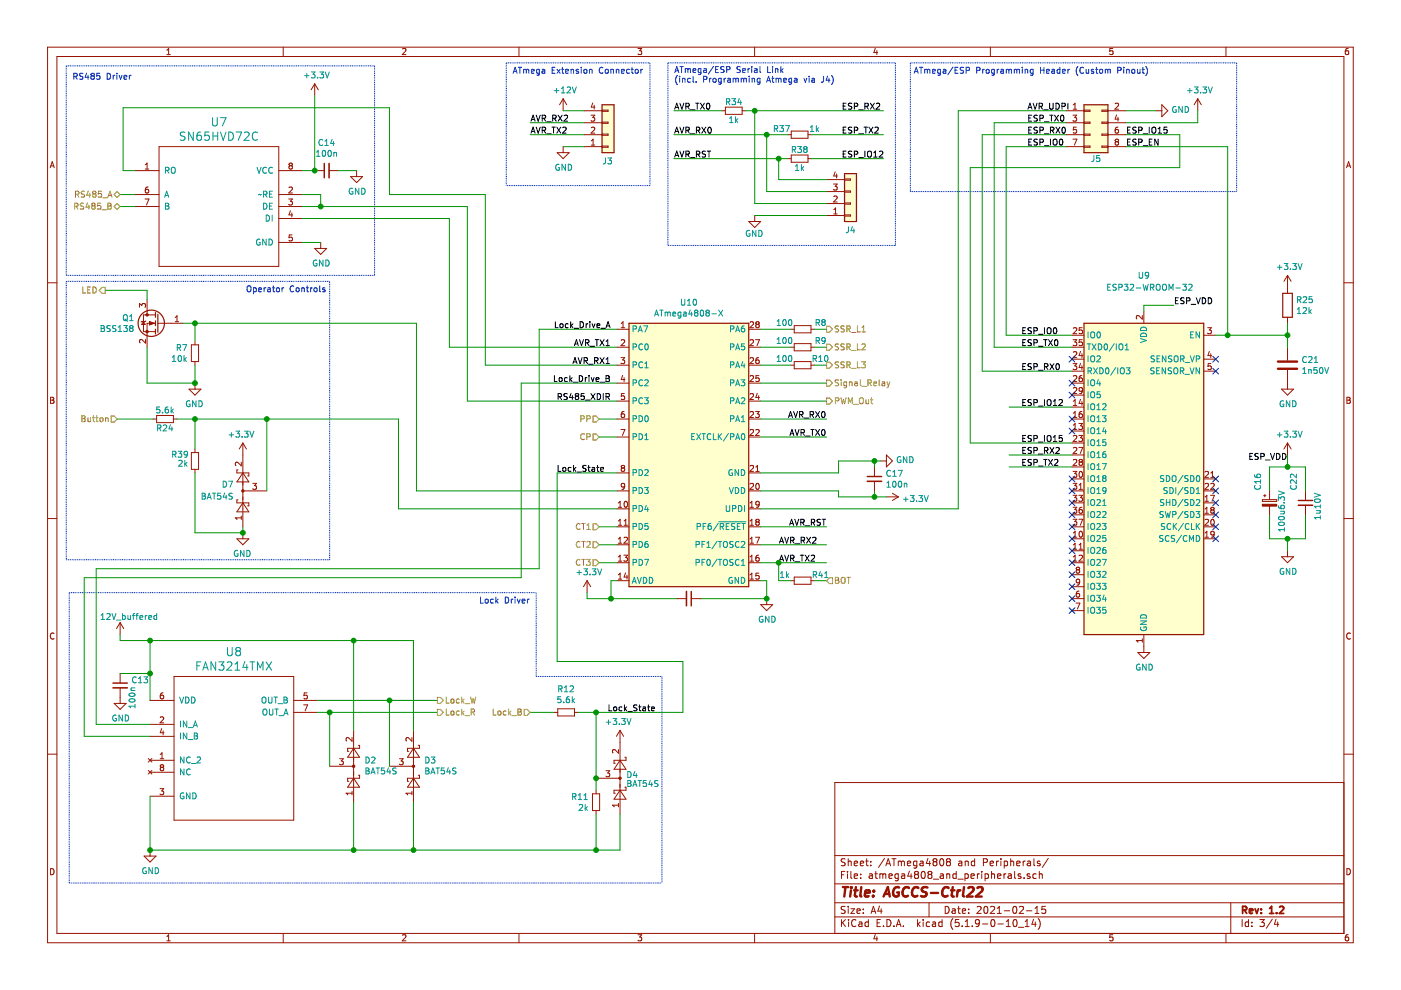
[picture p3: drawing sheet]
EESchema Schematic File Version 4
EELAYER 30 0
EELAYER END
$Descr A4 11693 8268
encoding utf-8
Sheet 3 4
Title "AGCCS-Ctrl22"
Date "2021-02-15"
Rev "1.2"
Comp ""
Comment1 ""
Comment2 ""
Comment3 ""
Comment4 ""
$EndDescr
$Comp
L power:GND #PWR026
U 1 1
P 7350 3850
F 0 "#PWR026" H 7350 3600 50  0001 C CNN
F 1 "GND" V 7355 3722 50  0000 R CNN
F 2 "" H 7350 3850 50  0001 C CNN
F 3 "" H 7350 3850 50  0001 C CNN
	1    7350 3850
	0    -1   -1   0   
$EndComp
Wire Wire Line
	7300 4150 7300 4100
Wire Wire Line
	7000 4150 7300 4150
Wire Wire Line
	7300 4150 7400 4150
Connection ~ 7300 4150
$Comp
L power:+3.3V #PWR027
U 1 1
P 7400 4150
F 0 "#PWR027" H 7400 4000 50  0001 C CNN
F 1 "+3.3V" V 7415 4278 50  0000 L CNN
F 2 "" H 7400 4150 50  0001 C CNN
F 3 "" H 7400 4150 50  0001 C CNN
	1    7400 4150
	0    1    1    0   
$EndComp
Wire Wire Line
	7300 3900 7300 3850
Connection ~ 7300 3850
Wire Wire Line
	7300 3850 7350 3850
Wire Wire Line
	7000 3850 7000 3950
Wire Wire Line
	7000 3850 7300 3850
Wire Wire Line
	6350 3950 7000 3950
Wire Wire Line
	7000 4150 7000 4100
Wire Wire Line
	7000 4100 6350 4100
Wire Wire Line
	6350 4850 6400 4850
Wire Wire Line
	6400 4850 6400 5000
Wire Wire Line
	4900 5000 5100 5000
Wire Wire Line
	5850 5000 6400 5000
$Comp
L power:GND #PWR023
U 1 1
P 6400 5000
F 0 "#PWR023" H 6400 4750 50  0001 C CNN
F 1 "GND" H 6405 4827 50  0000 C CNN
F 2 "" H 6400 5000 50  0001 C CNN
F 3 "" H 6400 5000 50  0001 C CNN
	1    6400 5000
	1    0    0    -1  
$EndComp
Connection ~ 6400 5000
$Comp
L power:+3.3V #PWR019
U 1 1
P 4900 4950
F 0 "#PWR019" H 4900 4800 50  0001 C CNN
F 1 "+3.3V" H 4915 5123 50  0000 C CNN
F 2 "" H 4900 4950 50  0001 C CNN
F 3 "" H 4900 4950 50  0001 C CNN
	1    4900 4950
	1    0    0    -1  
$EndComp
Wire Wire Line
	4900 4950 4900 5000
Wire Wire Line
	5150 4850 5100 4850
Wire Wire Line
	5100 4850 5100 5000
Connection ~ 5100 5000
Wire Wire Line
	5100 5000 5650 5000
Wire Wire Line
	6350 2750 6600 2750
Wire Wire Line
	6350 2900 6600 2900
Wire Wire Line
	6350 3050 6600 3050
Text HLabel 6900 3050 2    50   Output ~ 0
SSR_L3
Text HLabel 6900 2900 2    50   Output ~ 0
SSR_L2
Wire Wire Line
	6800 2750 6900 2750
Wire Wire Line
	6900 2900 6800 2900
Wire Wire Line
	6800 3050 6900 3050
Wire Wire Line
	2525 1425 2625 1425
Wire Wire Line
	2625 1425 2625 800 
$Comp
L power:+3.3V #PWR016
U 1 1
P 2625 800
F 0 "#PWR016" H 2625 650 50  0001 C CNN
F 1 "+3.3V" H 2640 973 50  0000 C CNN
F 2 "" H 2625 800 50  0001 C CNN
F 3 "" H 2625 800 50  0001 C CNN
	1    2625 800 
	1    0    0    -1  
$EndComp
Connection ~ 2625 1425
Wire Wire Line
	2975 1425 2825 1425
$Comp
L power:GND #PWR018
U 1 1
P 2975 1425
F 0 "#PWR018" H 2975 1175 50  0001 C CNN
F 1 "GND" H 2980 1252 50  0000 C CNN
F 2 "" H 2975 1425 50  0001 C CNN
F 3 "" H 2975 1425 50  0001 C CNN
	1    2975 1425
	1    0    0    -1  
$EndComp
Wire Wire Line
	2525 1625 2675 1625
Wire Wire Line
	2675 1625 2675 1725
Wire Wire Line
	2675 1725 2525 1725
Wire Wire Line
	3900 3350 5150 3350
Wire Wire Line
	2675 2025 2525 2025
$Comp
L power:GND #PWR017
U 1 1
P 2675 2025
F 0 "#PWR017" H 2675 1775 50  0001 C CNN
F 1 "GND" H 2680 1852 50  0000 C CNN
F 2 "" H 2675 2025 50  0001 C CNN
F 3 "" H 2675 2025 50  0001 C CNN
	1    2675 2025
	1    0    0    -1  
$EndComp
Wire Wire Line
	1125 1625 1000 1625
Wire Wire Line
	1125 1725 1000 1725
Text Label 5100 3350 2    50   ~ 0
RS485_XDIR
Text Label 5100 3050 2    50   ~ 0
AVR_RX1
Text Label 5100 2900 2    50   ~ 0
AVR_TX1
Text Notes 1100 675  2    50   ~ 0
RS485 Driver\n
Wire Wire Line
	1250 5625 1250 5850
Connection ~ 1250 7100
$Comp
L power:GND #PWR015
U 1 1
P 1250 7100
F 0 "#PWR015" H 1250 6850 50  0001 C CNN
F 1 "GND" H 1255 6927 50  0000 C CNN
F 2 "" H 1250 7100 50  0001 C CNN
F 3 "" H 1250 7100 50  0001 C CNN
	1    1250 7100
	1    0    0    -1  
$EndComp
$Comp
L power:GND #PWR014
U 1 1
P 1000 5825
F 0 "#PWR014" H 1000 5575 50  0001 C CNN
F 1 "GND" H 1005 5652 50  0000 C CNN
F 2 "" H 1000 5825 50  0001 C CNN
F 3 "" H 1000 5825 50  0001 C CNN
	1    1000 5825
	1    0    0    -1  
$EndComp
Wire Wire Line
	1250 6050 800  6050
Wire Wire Line
	4500 2750 5150 2750
Wire Wire Line
	700  6150 1250 6150
Text Label 5100 3200 2    50   ~ 0
Lock_Drive_B
Text Label 5100 2750 2    50   ~ 0
Lock_Drive_A
Wire Wire Line
	3450 6700 3450 7100
Wire Wire Line
	1250 7100 2950 7100
Wire Wire Line
	2950 7100 2950 6700
Connection ~ 2950 7100
Wire Wire Line
	2950 7100 3450 7100
Wire Wire Line
	2750 6400 2750 5950
Wire Wire Line
	2750 5950 2650 5950
Wire Wire Line
	2650 5850 3250 5850
Connection ~ 2750 5950
Wire Wire Line
	3650 5850 3250 5850
Connection ~ 3250 5850
Wire Wire Line
	2750 5950 3650 5950
Wire Wire Line
	3250 5850 3250 6400
Wire Wire Line
	1250 5625 1250 5350
Wire Wire Line
	1250 5350 2950 5350
Wire Wire Line
	2950 5350 2950 6100
Connection ~ 1250 5625
Wire Wire Line
	2950 5350 3450 5350
Wire Wire Line
	3450 5350 3450 6100
Connection ~ 2950 5350
Text HLabel 1000 1625 0    50   BiDi ~ 0
RS485_A
Text HLabel 1000 1725 0    50   BiDi ~ 0
RS485_B
Text HLabel 3650 5850 2    50   Output ~ 0
Lock_W
Text HLabel 3650 5950 2    50   Output ~ 0
Lock_R
Wire Wire Line
	4975 5950 4975 6500
Wire Wire Line
	4975 6600 4975 6500
Connection ~ 4975 6500
Wire Wire Line
	4975 5950 4825 5950
Connection ~ 4975 5950
Wire Wire Line
	4625 5950 4425 5950
Text HLabel 4425 5950 0    50   Input ~ 0
Lock_B
Wire Wire Line
	1625 2850 1625 2700
Wire Wire Line
	1625 3050 1625 3200
Wire Wire Line
	1625 3200 1225 3200
Wire Wire Line
	1225 3200 1225 2900
$Comp
L power:GND #PWR020
U 1 1
P 1625 3200
F 0 "#PWR020" H 1625 2950 50  0001 C CNN
F 1 "GND" H 1630 3027 50  0000 C CNN
F 2 "" H 1625 3200 50  0001 C CNN
F 3 "" H 1625 3200 50  0001 C CNN
	1    1625 3200
	-1   0    0    -1  
$EndComp
Connection ~ 1625 3200
Text HLabel 875  2425 0    50   Output ~ 0
LED
Wire Wire Line
	5150 4400 5000 4400
Wire Wire Line
	5150 4550 5000 4550
Wire Wire Line
	5150 4700 5000 4700
Text HLabel 5000 4400 0    50   Input ~ 0
CT1
Text HLabel 5000 4550 0    50   Input ~ 0
CT2
Text HLabel 5000 4700 0    50   Input ~ 0
CT3
Text Label 5475 5950 2    50   ~ 0
Lock_State
Wire Wire Line
	5150 3500 5000 3500
Wire Wire Line
	5150 3650 5000 3650
Text HLabel 5000 3500 0    50   Input ~ 0
PP
Text HLabel 5000 3650 0    50   Input ~ 0
CP
Wire Wire Line
	6350 3350 6900 3350
Text HLabel 6900 3350 2    50   Output ~ 0
PWM_Out
Wire Wire Line
	6350 3200 6900 3200
Text HLabel 6900 3200 2    50   Output ~ 0
Signal_Relay
Wire Wire Line
	6350 4250 8000 4250
Wire Wire Line
	6350 3500 6900 3500
Wire Wire Line
	6350 3650 6900 3650
Text Label 6900 4400 2    50   ~ 0
AVR_RST
Text Label 6900 3500 2    50   ~ 0
AVR_RX0
Text Label 6900 3650 2    50   ~ 0
AVR_TX0
Wire Wire Line
	9650 925  9400 925 
$Comp
L power:GND #PWR033
U 1 1
P 9650 925
F 0 "#PWR033" H 9650 675 50  0001 C CNN
F 1 "GND" V 9655 797 50  0000 R CNN
F 2 "" H 9650 925 50  0001 C CNN
F 3 "" H 9650 925 50  0001 C CNN
	1    9650 925 
	0    -1   -1   0   
$EndComp
Text Label 5625 925  0    50   ~ 0
AVR_TX0
Text Label 5625 1125 0    50   ~ 0
AVR_RX0
Text Label 5625 1325 0    50   ~ 0
AVR_RST
Wire Wire Line
	6775 1125 7375 1125
Wire Wire Line
	7375 1325 6775 1325
Text Label 7025 1325 0    50   ~ 0
ESP_IO12
Text Label 7025 1125 0    50   ~ 0
ESP_TX2
Text Label 7025 925  0    50   ~ 0
ESP_RX2
Text Label 8575 925  0    50   ~ 0
AVR_UDPI
$Comp
L power:+3.3V #PWR034
U 1 1
P 10000 925
F 0 "#PWR034" H 10000 775 50  0001 C CNN
F 1 "+3.3V" H 10015 1098 50  0000 C CNN
F 2 "" H 10000 925 50  0001 C CNN
F 3 "" H 10000 925 50  0001 C CNN
	1    10000 925 
	1    0    0    -1  
$EndComp
Text Notes 5625 700  0    50   ~ 0
ATmega/ESP Serial Link\n(incl. Programming Atmega via J4)\n
Text Label 9400 1225 0    50   ~ 0
ESP_EN
$Comp
L power:GND #PWR038
U 1 1
P 10750 4600
F 0 "#PWR038" H 10750 4350 50  0001 C CNN
F 1 "GND" H 10755 4427 50  0000 C CNN
F 2 "" H 10750 4600 50  0001 C CNN
F 3 "" H 10750 4600 50  0001 C CNN
	1    10750 4600
	1    0    0    -1  
$EndComp
Text Label 5050 3950 2    50   ~ 0
Lock_State
Wire Wire Line
	6350 4550 6900 4550
Text Label 6500 4550 0    50   ~ 0
AVR_RX2
Text Label 6500 4700 0    50   ~ 0
AVR_TX2
Wire Wire Line
	4875 925  4700 925 
Wire Wire Line
	4700 1225 4875 1225
$Comp
L power:+12V #PWR021
U 1 1
P 4700 925
F 0 "#PWR021" H 4700 775 50  0001 C CNN
F 1 "+12V" H 4715 1098 50  0000 C CNN
F 2 "" H 4700 925 50  0001 C CNN
F 3 "" H 4700 925 50  0001 C CNN
	1    4700 925 
	1    0    0    -1  
$EndComp
Text Label 4425 1025 0    50   ~ 0
AVR_RX2
Wire Wire Line
	4425 1025 4875 1025
Text Label 4425 1125 0    50   ~ 0
AVR_TX2
Wire Wire Line
	4425 1125 4875 1125
$Comp
L power:GND #PWR022
U 1 1
P 4700 1225
F 0 "#PWR022" H 4700 975 50  0001 C CNN
F 1 "GND" H 4705 1052 50  0000 C CNN
F 2 "" H 4700 1225 50  0001 C CNN
F 3 "" H 4700 1225 50  0001 C CNN
	1    4700 1225
	1    0    0    -1  
$EndComp
Text Notes 4275 625  0    50   ~ 0
ATmega Extension Connector\n
Wire Wire Line
	10000 925  10000 1025
Wire Wire Line
	10000 1025 9400 1025
Wire Wire Line
	8900 925  8000 925 
Wire Wire Line
	8000 925  8000 4250
Wire Wire Line
	8900 1025 8300 1025
Wire Wire Line
	8900 1125 8200 1125
Wire Wire Line
	8900 1225 8400 1225
Wire Wire Line
	9400 1225 10250 1225
Text Label 9400 1125 0    50   ~ 0
ESP_IO15
Wire Wire Line
	6350 4400 6900 4400
Wire Wire Line
	1250 7100 1250 6650
Wire Wire Line
	1000 5625 1250 5625
Text HLabel 6900 4850 2    50   Input ~ 0
BOT
Wire Wire Line
	6350 4700 6500 4700
Wire Wire Line
	6600 4850 6500 4850
Connection ~ 6500 4700
Wire Wire Line
	6500 4700 6900 4700
Wire Wire Line
	6500 4850 6500 4700
Wire Wire Line
	6900 4850 6800 4850
$Comp
L Device:R_Small R41
U 1 1
P 6700 4850
F 0 "R41" V 6650 5000 50  0000 C CNN
F 1 "1k" V 6650 4700 50  0000 C CNN
F 2 "Resistor_SMD:R_0603_1608Metric_Pad1.05x0.95mm_HandSolder" H 6700 4850 50  0001 C CNN
F 3 "~" H 6700 4850 50  0001 C CNN
F 4 "594-MCT06030C1001FP5" H 6700 4850 50  0001 C CNN "PartNo"
F 5 "Mouser" H 6700 4850 50  0001 C CNN "Supplier"
	1    6700 4850
	0    1    1    0   
$EndComp
$Comp
L Device:R_Small R38
U 1 1
P 6675 1325
F 0 "R38" V 6600 1325 50  0000 C CNN
F 1 "1k" V 6750 1325 50  0000 C CNN
F 2 "Resistor_SMD:R_0603_1608Metric_Pad1.05x0.95mm_HandSolder" H 6675 1325 50  0001 C CNN
F 3 "~" H 6675 1325 50  0001 C CNN
F 4 "594-MCT06030C1001FP5" H 6675 1325 50  0001 C CNN "PartNo"
F 5 "Mouser" H 6675 1325 50  0001 C CNN "Supplier"
	1    6675 1325
	0    1    1    0   
$EndComp
$Comp
L Device:R_Small R37
U 1 1
P 6675 1125
F 0 "R37" V 6625 975 50  0000 C CNN
F 1 "1k" V 6625 1250 50  0000 C CNN
F 2 "Resistor_SMD:R_0603_1608Metric_Pad1.05x0.95mm_HandSolder" H 6675 1125 50  0001 C CNN
F 3 "~" H 6675 1125 50  0001 C CNN
F 4 "594-MCT06030C1001FP5" H 6675 1125 50  0001 C CNN "PartNo"
F 5 "Mouser" H 6675 1125 50  0001 C CNN "Supplier"
	1    6675 1125
	0    1    1    0   
$EndComp
$Comp
L Device:R_Small R34
U 1 1
P 6125 925
F 0 "R34" V 6050 925 50  0000 C CNN
F 1 "1k" V 6200 925 50  0000 C CNN
F 2 "Resistor_SMD:R_0603_1608Metric_Pad1.05x0.95mm_HandSolder" H 6125 925 50  0001 C CNN
F 3 "~" H 6125 925 50  0001 C CNN
F 4 "594-MCT06030C1001FP5" H 6125 925 50  0001 C CNN "PartNo"
F 5 "Mouser" H 6125 925 50  0001 C CNN "Supplier"
	1    6125 925 
	0    1    1    0   
$EndComp
$Comp
L Connector_Generic:Conn_01x04 J3
U 1 1
P 5075 1125
F 0 "J3" H 5025 1350 50  0000 L CNN
F 1 "Conn_01x04" H 5155 1026 50  0001 L CNN
F 2 "atmevse-footprints:UART2-Header" H 5075 1125 50  0001 C CNN
F 3 "~" H 5075 1125 50  0001 C CNN
F 4 "" H 5075 1125 50  0001 C CNN "Part"
F 5 "710-61304011121" H 5075 1125 50  0001 C CNN "PartNo"
F 6 "Mouser" H 5075 1125 50  0001 C CNN "Supplier"
	1    5075 1125
	1    0    0    1   
$EndComp
$Comp
L Connector_Generic:Conn_02x04_Odd_Even J5
U 1 1
P 9100 1025
F 0 "J5" H 9150 725 50  0000 C CNN
F 1 "Conn_02x04" H 9150 1251 50  0001 C CNN
F 2 "atmevse-footprints:PROGRAM-Header" H 9100 1025 50  0001 C CNN
F 3 "~" H 9100 1025 50  0001 C CNN
F 4 "" H 9100 1025 50  0001 C CNN "Part"
F 5 "710-61200821621 " H 9100 1025 50  0001 C CNN "PartNo"
F 6 "Mouser" H 9100 1025 50  0001 C CNN "Supplier"
	1    9100 1025
	1    0    0    -1  
$EndComp
$Comp
L Device:R_Small R7
U 1 1
P 1625 2950
F 0 "R7" H 1684 2996 50  0000 L CNN
F 1 "10k" H 1684 2905 50  0000 L CNN
F 2 "Resistor_SMD:R_0603_1608Metric_Pad1.05x0.95mm_HandSolder" H 1625 2950 50  0001 C CNN
F 3 "~" H 1625 2950 50  0001 C CNN
F 4 "" H 1625 2950 50  0001 C CNN "Part"
F 5 "594-MCT06030C1002FP5 " H 1625 2950 50  0001 C CNN "PartNo"
F 6 "Mouser" H 1625 2950 50  0001 C CNN "Supplier"
	1    1625 2950
	-1   0    0    -1  
$EndComp
$Comp
L Transistor_FET:BSS138 Q1
U 1 1
P 1325 2700
F 0 "Q1" H 1529 2746 50  0000 L CNN
F 1 "BSS138" H 1529 2655 50  0000 L CNN
F 2 "Package_TO_SOT_SMD:SOT-23_Handsoldering" H 1525 2625 50  0001 L CIN
F 3 "https://www.fairchildsemi.com/datasheets/BS/BSS138.pdf" H 1325 2700 50  0001 L CNN
F 4 "" H 1325 2700 50  0001 C CNN "Part"
F 5 "512-BSS138 " H 1325 2700 50  0001 C CNN "PartNo"
F 6 "Mouser" H 1325 2700 50  0001 C CNN "Supplier"
	1    1325 2700
	-1   0    0    -1  
$EndComp
$Comp
L Device:R_Small R12
U 1 1
P 4725 5950
F 0 "R12" V 4529 5950 50  0000 C CNN
F 1 "5.6k" V 4620 5950 50  0000 C CNN
F 2 "Resistor_SMD:R_0603_1608Metric_Pad1.05x0.95mm_HandSolder" H 4725 5950 50  0001 C CNN
F 3 "~" H 4725 5950 50  0001 C CNN
F 4 "" H 4725 5950 50  0001 C CNN "Part"
F 5 "594-MCT06030C5601FP5 " H 4725 5950 50  0001 C CNN "PartNo"
F 6 "Mouser" H 4725 5950 50  0001 C CNN "Supplier"
	1    4725 5950
	0    -1   1    0   
$EndComp
$Comp
L Device:R_Small R11
U 1 1
P 4975 6700
F 0 "R11" H 5034 6746 50  0000 L CNN
F 1 "2k" H 5034 6655 50  0000 L CNN
F 2 "Resistor_SMD:R_0603_1608Metric_Pad1.05x0.95mm_HandSolder" H 4975 6700 50  0001 C CNN
F 3 "~" H 4975 6700 50  0001 C CNN
F 4 "" H 4975 6700 50  0001 C CNN "Part"
F 5 "594-MCT06030C2001FP5 " H 4975 6700 50  0001 C CNN "PartNo"
F 6 "Mouser" H 4975 6700 50  0001 C CNN "Supplier"
	1    4975 6700
	-1   0    0    -1  
$EndComp
$Comp
L Diode:BAT54S D3
U 1 1
P 3450 6400
F 0 "D3" V 3496 6488 50  0000 L CNN
F 1 "BAT54S" V 3405 6488 50  0000 L CNN
F 2 "Package_TO_SOT_SMD:SOT-23_Handsoldering" H 3525 6525 50  0001 L CNN
F 3 "https://www.diodes.com/assets/Datasheets/ds11005.pdf" H 3330 6400 50  0001 C CNN
F 4 "" H 3450 6400 50  0001 C CNN "Part"
F 5 " 757-TBAT54SLM " H 3450 6400 50  0001 C CNN "PartNo"
F 6 "Mouser" H 3450 6400 50  0001 C CNN "Supplier"
	1    3450 6400
	0    1    -1   0   
$EndComp
$Comp
L Diode:BAT54S D2
U 1 1
P 2950 6400
F 0 "D2" V 2996 6488 50  0000 L CNN
F 1 "BAT54S" V 2905 6488 50  0000 L CNN
F 2 "Package_TO_SOT_SMD:SOT-23_Handsoldering" H 3025 6525 50  0001 L CNN
F 3 "https://www.diodes.com/assets/Datasheets/ds11005.pdf" H 2830 6400 50  0001 C CNN
F 4 "" H 2950 6400 50  0001 C CNN "Part"
F 5 " 757-TBAT54SLM " H 2950 6400 50  0001 C CNN "PartNo"
F 6 "Mouser" H 2950 6400 50  0001 C CNN "Supplier"
	1    2950 6400
	0    1    -1   0   
$EndComp
$Comp
L Device:C_Small C13
U 1 1
P 1000 5725
F 0 "C13" H 1092 5771 50  0000 L CNN
F 1 "100n" V 1100 5525 50  0000 L CNN
F 2 "Capacitor_SMD:C_0805_2012Metric_Pad1.18x1.45mm_HandSolder" H 1000 5725 50  0001 C CNN
F 3 "~" H 1000 5725 50  0001 C CNN
F 4 "" H 1000 5725 50  0001 C CNN "Part"
F 5 "963-EMF212B7104KGHT " H 1000 5725 50  0001 C CNN "PartNo"
F 6 "Mouser" H 1000 5725 50  0001 C CNN "Supplier"
	1    1000 5725
	1    0    0    -1  
$EndComp
$Comp
L smartevse:FAN3214TMX U8
U 1 1
P 1950 6150
F 0 "U8" H 1950 6858 69  0000 C CNN
F 1 "FAN3214TMX" H 1950 6738 69  0000 C CNN
F 2 "Package_SO:SOIC-8_3.9x4.9mm_P1.27mm" H 1950 6150 50  0001 C CNN
F 3 "https://www.mouser.de/datasheet/2/308/FAN3214T_F085-D-1805909.pdf" H 1950 6150 50  0001 C CNN
F 4 "Mouser" H 1950 6150 50  0001 C CNN "Supplier"
F 5 "512-FAN3214TMX" H 1950 6150 50  0001 C CNN "PartNo"
	1    1950 6150
	1    0    0    -1  
$EndComp
$Comp
L Device:C_Small C14
U 1 1
P 2725 1425
F 0 "C14" V 2954 1425 50  0000 C CNN
F 1 "100n" V 2863 1425 50  0000 C CNN
F 2 "Capacitor_SMD:C_0805_2012Metric_Pad1.18x1.45mm_HandSolder" H 2725 1425 50  0001 C CNN
F 3 "~" H 2725 1425 50  0001 C CNN
F 4 "" H 2725 1425 50  0001 C CNN "Part"
F 5 "963-EMF212B7104KGHT " H 2725 1425 50  0001 C CNN "PartNo"
F 6 "Mouser" H 2725 1425 50  0001 C CNN "Supplier"
	1    2725 1425
	0    -1   -1   0   
$EndComp
$Comp
L smartevse:SN65HVD72C U7
U 1 1
P 1825 1625
F 0 "U7" H 1825 2233 69  0000 C CNN
F 1 "SN65HVD72C" H 1825 2113 69  0000 C CNN
F 2 "Package_SO:SOIC-8_3.9x4.9mm_P1.27mm" H 1825 1625 50  0001 C CNN
F 3 "http://www.ti.com/lit/ds/symlink/sn65hvd72.pdf?HQS=TI-null-null-mousermode-df-pf-null-wwe&ts=1590747515592" H 1825 1625 50  0001 C CNN
F 4 "Mouser" H 1825 1625 50  0001 C CNN "Supplier"
F 5 "595-SN65HVD72D" H 1825 1625 50  0001 C CNN "PartNo"
	1    1825 1625
	-1   0    0    -1  
$EndComp
$Comp
L Device:R_Small R10
U 1 1
P 6700 3050
F 0 "R10" V 6750 2900 50  0000 C CNN
F 1 "100" V 6750 3200 50  0000 C CNN
F 2 "Resistor_SMD:R_0603_1608Metric_Pad1.05x0.95mm_HandSolder" H 6700 3050 50  0001 C CNN
F 3 "~" H 6700 3050 50  0001 C CNN
F 4 "" H 6700 3050 50  0001 C CNN "Part"
F 5 "594-MCT06030C1000FP5 " H 6700 3050 50  0001 C CNN "PartNo"
F 6 "Mouser" H 6700 3050 50  0001 C CNN "Supplier"
	1    6700 3050
	0    -1   -1   0   
$EndComp
$Comp
L Device:R_Small R9
U 1 1
P 6700 2900
F 0 "R9" V 6750 2750 50  0000 C CNN
F 1 "100" V 6750 3050 50  0000 C CNN
F 2 "Resistor_SMD:R_0603_1608Metric_Pad1.05x0.95mm_HandSolder" H 6700 2900 50  0001 C CNN
F 3 "~" H 6700 2900 50  0001 C CNN
F 4 "" H 6700 2900 50  0001 C CNN "Part"
F 5 "594-MCT06030C1000FP5 " H 6700 2900 50  0001 C CNN "PartNo"
F 6 "Mouser" H 6700 2900 50  0001 C CNN "Supplier"
	1    6700 2900
	0    -1   -1   0   
$EndComp
$Comp
L Device:R_Small R8
U 1 1
P 6700 2750
F 0 "R8" V 6750 2600 50  0000 C CNN
F 1 "100" V 6750 2900 50  0000 C CNN
F 2 "Resistor_SMD:R_0603_1608Metric_Pad1.05x0.95mm_HandSolder" H 6700 2750 50  0001 C CNN
F 3 "~" H 6700 2750 50  0001 C CNN
F 4 "" H 6700 2750 50  0001 C CNN "Part"
F 5 "594-MCT06030C1000FP5 " H 6700 2750 50  0001 C CNN "PartNo"
F 6 "Mouser" H 6700 2750 50  0001 C CNN "Supplier"
	1    6700 2750
	0    -1   -1   0   
$EndComp
$Comp
L Device:C_Small C15
U 1 1
P 5750 5000
F 0 "C15" V 5521 5000 50  0000 C CNN
F 1 "100n" V 5612 5000 50  0000 C CNN
F 2 "Capacitor_SMD:C_0805_2012Metric_Pad1.18x1.45mm_HandSolder" H 5750 5000 50  0001 C CNN
F 3 "~" H 5750 5000 50  0001 C CNN
F 4 "" H 5750 5000 50  0001 C CNN "Part"
F 5 "963-EMF212B7104KGHT " H 5750 5000 50  0001 C CNN "PartNo"
F 6 "Mouser" H 5750 5000 50  0001 C CNN "Supplier"
	1    5750 5000
	0    1    1    0   
$EndComp
$Comp
L Device:C_Small C17
U 1 1
P 7300 4000
F 0 "C17" H 7392 4046 50  0000 L CNN
F 1 "100n" H 7392 3955 50  0000 L CNN
F 2 "Capacitor_SMD:C_0805_2012Metric_Pad1.18x1.45mm_HandSolder" H 7300 4000 50  0001 C CNN
F 3 "~" H 7300 4000 50  0001 C CNN
F 4 "" H 7300 4000 50  0001 C CNN "Part"
F 5 "963-EMF212B7104KGHT " H 7300 4000 50  0001 C CNN "PartNo"
F 6 "Mouser" H 7300 4000 50  0001 C CNN "Supplier"
	1    7300 4000
	1    0    0    -1  
$EndComp
$Comp
L smartevse:ATmega4808-XFR U10
U 1 1
P 5750 3800
F 0 "U10" H 5750 5075 50  0000 C CNN
F 1 "ATmega4808-X" H 5750 4984 50  0000 C CNN
F 2 "Package_SO:SSOP-28_5.3x10.2mm_P0.65mm" H 5750 3800 50  0001 C CIN
F 3 "http://ww1.microchip.com/downloads/en/DeviceDoc/40002018A.pdf" H 5750 3800 50  0001 C CNN
F 4 "Mouser" H 5750 3800 50  0001 C CNN "Supplier"
F 5 "556-ATMEGA4808-XF" H 5750 3800 50  0001 C CNN "PartNo"
	1    5750 3800
	1    0    0    -1  
$EndComp
Text HLabel 6900 2750 2    50   Output ~ 0
SSR_L1
Wire Wire Line
	1000 5300 1000 5350
Wire Wire Line
	1000 5350 1250 5350
Connection ~ 1250 5350
Wire Notes Line
	4225 525  4225 1550
$Comp
L Connector_Generic:Conn_01x04 J4
U 1 1
P 7100 1700
F 0 "J4" H 7100 1925 50  0000 C CNN
F 1 "Conn_01x04" H 7400 1600 50  0001 C CNN
F 2 "atmevse-footprints:UART0-Header" H 7100 1700 50  0001 C CNN
F 3 "~" H 7100 1700 50  0001 C CNN
F 4 "" H 7100 1700 50  0001 C CNN "PartNo"
F 5 "Mouser" H 7100 1700 50  0001 C CNN "Supplier"
	1    7100 1700
	1    0    0    1   
$EndComp
$Comp
L power:GND #PWR032
U 1 1
P 6300 1800
F 0 "#PWR032" H 6300 1550 50  0001 C CNN
F 1 "GND" H 6375 1650 50  0000 R CNN
F 2 "" H 6300 1800 50  0001 C CNN
F 3 "" H 6300 1800 50  0001 C CNN
	1    6300 1800
	1    0    0    -1  
$EndComp
Wire Wire Line
	6900 1800 6300 1800
Wire Wire Line
	6900 1500 6500 1500
Wire Wire Line
	6900 1700 6300 1700
Wire Wire Line
	6400 1600 6900 1600
Wire Notes Line
	4225 525  5425 525 
Wire Notes Line
	5425 525  5425 1550
Wire Notes Line
	5425 1550 4225 1550
Wire Notes Line
	5575 525  5575 2050
Wire Notes Line
	5575 2050 7475 2050
Wire Notes Line
	7475 2050 7475 525 
Wire Notes Line
	5575 525  7475 525 
Wire Notes Line
	550  550  3125 550 
Wire Notes Line
	3125 550  3125 2300
Wire Notes Line
	3125 2300 550  2300
Wire Notes Line
	550  2300 550  550 
Text Notes 4425 5050 2    50   ~ 0
Lock Driver\n
Wire Wire Line
	8100 1400 9850 1400
Wire Wire Line
	9850 1400 9850 1125
Wire Wire Line
	9850 1125 9400 1125
Text Label 8575 1225 0    50   ~ 0
ESP_IO0
Text Label 8575 1025 0    50   ~ 0
ESP_TX0
Text Label 8575 1125 0    50   ~ 0
ESP_RX0
Wire Notes Line
	10325 1600 10325 525 
Wire Notes Line
	10325 525  7600 525 
Wire Notes Line
	7600 525  7600 1600
Wire Notes Line
	7600 1600 10325 1600
Text Notes 7625 625  0    50   ~ 0
ATmega/ESP Programming Header (Custom Pinout)\n
NoConn ~ 8950 4900
NoConn ~ 8950 4800
NoConn ~ 8950 5100
NoConn ~ 8950 5000
NoConn ~ 8950 4700
NoConn ~ 8950 4600
$Comp
L power:GND #PWR031
U 1 1
P 9550 5400
F 0 "#PWR031" H 9550 5150 50  0001 C CNN
F 1 "GND" H 9555 5227 50  0000 C CNN
F 2 "" H 9550 5400 50  0001 C CNN
F 3 "" H 9550 5400 50  0001 C CNN
	1    9550 5400
	1    0    0    -1  
$EndComp
Wire Wire Line
	8100 3700 8950 3700
Wire Wire Line
	8100 3700 8100 1400
$Comp
L RF_Module:ESP32-WROOM-32D U9
U 1 1
P 9550 4000
F 0 "U9" H 9550 5700 50  0000 C CNN
F 1 "ESP32-WROOM-32" H 9500 5600 50  0000 C CNN
F 2 "RF_Module:ESP32-WROOM-32" H 9550 2500 50  0001 C CNN
F 3 "https://www.espressif.com/sites/default/files/documentation/esp32-wroom-32_datasheet_en.pdf" H 9250 4050 50  0001 C CNN
F 4 "Mouser" H 9550 4000 50  0001 C CNN "Supplier"
F 5 "356-ESP32WRM32E128PH " H 9550 4000 50  0001 C CNN "PartNo"
	1    9550 4000
	-1   0    0    -1  
$EndComp
$Comp
L Device:R R25
U 1 1
P 10750 2550
F 0 "R25" H 10820 2596 50  0000 L CNN
F 1 "12k" H 10820 2505 50  0000 L CNN
F 2 "Resistor_SMD:R_0603_1608Metric_Pad1.05x0.95mm_HandSolder" V 10680 2550 50  0001 C CNN
F 3 "~" H 10750 2550 50  0001 C CNN
F 4 "" H 10750 2550 50  0001 C CNN "Part"
F 5 "594-MCT06030C1202FP5 " H 10750 2550 50  0001 C CNN "PartNo"
F 6 "Mouser" H 10750 2550 50  0001 C CNN "Supplier"
	1    10750 2550
	1    0    0    -1  
$EndComp
$Comp
L Device:C C21
U 1 1
P 10750 3050
F 0 "C21" H 10865 3096 50  0000 L CNN
F 1 "1n50V" H 10865 3005 50  0000 L CNN
F 2 "Capacitor_SMD:C_0805_2012Metric_Pad1.15x1.40mm_HandSolder" H 10788 2900 50  0001 C CNN
F 3 "~" H 10750 3050 50  0001 C CNN
F 4 "" H 10750 3050 50  0001 C CNN "Part"
F 5 "77-VJ0805A102KXAAC" H 10750 3050 50  0001 C CNN "PartNo"
F 6 "Mouser" H 10750 3050 50  0001 C CNN "Supplier"
	1    10750 3050
	1    0    0    -1  
$EndComp
$Comp
L Device:CP_Small C16
U 1 1
P 10600 4200
F 0 "C16" V 10500 4300 50  0000 L CNN
F 1 "100u6.3V" V 10700 3950 50  0000 L CNN
F 2 "Capacitor_Tantalum_SMD:CP_EIA-2012-15_AVX-P_Pad1.30x1.05mm_HandSolder" H 10600 4200 50  0001 C CNN
F 3 "~" H 10600 4200 50  0001 C CNN
F 4 "" H 10600 4200 50  0001 C CNN "Part"
F 5 "581-TLCR107M006RTA " H 10600 4200 50  0001 C CNN "PartNo"
F 6 "Mouser" H 10600 4200 50  0001 C CNN "Supplier"
	1    10600 4200
	1    0    0    -1  
$EndComp
$Comp
L Device:C_Small C22
U 1 1
P 10900 4200
F 0 "C22" V 10800 4300 50  0000 L CNN
F 1 "1u10V" V 11000 4050 50  0000 L CNN
F 2 "Capacitor_SMD:C_0805_2012Metric_Pad1.15x1.40mm_HandSolder" H 10900 4200 50  0001 C CNN
F 3 "~" H 10900 4200 50  0001 C CNN
F 4 "" H 10900 4200 50  0001 C CNN "Part"
F 5 "77-VJ805Y105KXARW1BC " H 10900 4200 50  0001 C CNN "PartNo"
F 6 "Mouser" H 10900 4200 50  0001 C CNN "Supplier"
	1    10900 4200
	1    0    0    -1  
$EndComp
Wire Wire Line
	8400 1225 8400 2800
Wire Wire Line
	8200 1125 8200 3100
Wire Wire Line
	8300 1025 8300 2900
Text Label 8525 3700 0    50   ~ 0
ESP_IO15
NoConn ~ 8950 3000
NoConn ~ 10150 3100
NoConn ~ 10150 3000
NoConn ~ 10150 4000
NoConn ~ 10150 4100
NoConn ~ 10150 4200
NoConn ~ 10150 4300
NoConn ~ 10150 4400
NoConn ~ 10150 4500
NoConn ~ 8950 4500
NoConn ~ 8950 4400
NoConn ~ 8950 4300
NoConn ~ 8950 4200
NoConn ~ 8950 4100
NoConn ~ 8950 4000
NoConn ~ 8950 3600
NoConn ~ 8950 3500
NoConn ~ 8950 3300
NoConn ~ 8950 3200
Text Label 10750 3850 2    50   ~ 0
ESP_VDD
$Comp
L power:+3.3V #PWR037
U 1 1
P 10750 3800
F 0 "#PWR037" H 10750 3650 50  0001 C CNN
F 1 "+3.3V" H 10765 3973 50  0000 C CNN
F 2 "" H 10750 3800 50  0001 C CNN
F 3 "" H 10750 3800 50  0001 C CNN
	1    10750 3800
	1    0    0    -1  
$EndComp
Wire Wire Line
	10750 3900 10900 3900
Connection ~ 10750 3900
Wire Wire Line
	10750 3900 10750 3800
Wire Wire Line
	10900 3900 10900 4100
Wire Wire Line
	10600 3900 10750 3900
Wire Wire Line
	10600 4100 10600 3900
Wire Wire Line
	10750 4500 10900 4500
Connection ~ 10750 4500
Wire Wire Line
	10750 4500 10750 4600
Wire Wire Line
	10900 4500 10900 4300
Wire Wire Line
	10600 4500 10750 4500
Wire Wire Line
	10600 4300 10600 4500
Connection ~ 10250 2800
Wire Wire Line
	10750 2800 10750 2900
Connection ~ 10750 2800
Wire Wire Line
	10750 2800 10250 2800
Wire Wire Line
	10750 2700 10750 2800
$Comp
L power:+3.3V #PWR035
U 1 1
P 10750 2400
F 0 "#PWR035" H 10750 2250 50  0001 C CNN
F 1 "+3.3V" H 10765 2573 50  0000 C CNN
F 2 "" H 10750 2400 50  0001 C CNN
F 3 "" H 10750 2400 50  0001 C CNN
	1    10750 2400
	1    0    0    -1  
$EndComp
$Comp
L power:GND #PWR036
U 1 1
P 10750 3200
F 0 "#PWR036" H 10750 2950 50  0001 C CNN
F 1 "GND" H 10755 3027 50  0000 C CNN
F 2 "" H 10750 3200 50  0001 C CNN
F 3 "" H 10750 3200 50  0001 C CNN
	1    10750 3200
	1    0    0    -1  
$EndComp
Wire Wire Line
	9800 2550 9550 2550
Wire Wire Line
	9550 2600 9550 2550
Text Label 9800 2550 0    50   ~ 0
ESP_VDD
Text Label 8525 2800 0    50   ~ 0
ESP_IO0
Text Label 8525 3900 0    50   ~ 0
ESP_TX2
Text Label 8525 3800 0    50   ~ 0
ESP_RX2
Wire Wire Line
	8950 3900 8425 3900
Wire Wire Line
	8950 3800 8425 3800
Text Label 8525 3400 0    50   ~ 0
ESP_IO12
Wire Wire Line
	8950 3400 8425 3400
Wire Wire Line
	8200 3100 8950 3100
Wire Wire Line
	8300 2900 8950 2900
Text Label 8525 3100 0    50   ~ 0
ESP_RX0
Text Label 8525 2900 0    50   ~ 0
ESP_TX0
Wire Wire Line
	8950 2800 8400 2800
Wire Wire Line
	10250 2800 10250 1225
Wire Wire Line
	10150 2800 10250 2800
Wire Wire Line
	1025 1425 1025 900 
Wire Wire Line
	4050 3050 5150 3050
Wire Wire Line
	1025 1425 1125 1425
Wire Wire Line
	4500 4750 4500 2750
Wire Wire Line
	4350 3200 4350 4825
Wire Wire Line
	4350 3200 5150 3200
Wire Wire Line
	700  4825 700  6150
Wire Wire Line
	700  4825 4350 4825
Wire Wire Line
	800  4750 800  6050
Wire Wire Line
	800  4750 4500 4750
Wire Notes Line
	575  7375 575  4950
$Comp
L power:+3.3V #PWR025
U 1 1
P 5175 6200
F 0 "#PWR025" H 5175 6050 50  0001 C CNN
F 1 "+3.3V" H 5190 6373 50  0000 C CNN
F 2 "" H 5175 6200 50  0001 C CNN
F 3 "" H 5175 6200 50  0001 C CNN
	1    5175 6200
	-1   0    0    -1  
$EndComp
$Comp
L Diode:BAT54S D4
U 1 1
P 5175 6500
F 0 "D4" V 5200 6550 50  0000 L CNN
F 1 "BAT54S" V 5125 6550 50  0000 L CNN
F 2 "Package_TO_SOT_SMD:SOT-23_Handsoldering" H 5250 6625 50  0001 L CNN
F 3 "https://www.diodes.com/assets/Datasheets/ds11005.pdf" H 5055 6500 50  0001 C CNN
F 4 "" H 5175 6500 50  0001 C CNN "Part"
F 5 " 757-TBAT54SLM " H 5175 6500 50  0001 C CNN "PartNo"
F 6 "Mouser" H 5175 6500 50  0001 C CNN "Supplier"
	1    5175 6500
	0    1    -1   0   
$EndComp
Wire Wire Line
	5175 6800 5175 7100
Wire Wire Line
	5175 7100 4975 7100
Connection ~ 3450 7100
Wire Notes Line
	4475 4950 4475 5650
Wire Notes Line
	4475 5650 5525 5650
Wire Notes Line
	5525 5650 5525 7375
Wire Notes Line
	575  4950 4475 4950
Wire Notes Line
	575  7375 5525 7375
Wire Wire Line
	4975 6800 4975 7100
Connection ~ 4975 7100
Wire Wire Line
	4975 7100 3450 7100
Wire Wire Line
	5700 5950 5700 5525
Wire Wire Line
	5700 5525 4650 5525
Wire Wire Line
	4650 5525 4650 3950
Wire Wire Line
	4975 5950 5700 5950
Wire Wire Line
	4650 3950 5150 3950
$Comp
L Diode:BAT54S D?
U 1 1
P 2025 4100
AR Path="/5E903BF9/611CEBA9" Ref="D?"  Part="1" 
AR Path="/5E9B0066/611CEBA9" Ref="D7"  Part="1" 
F 0 "D7" V 2075 4175 50  0000 L CNN
F 1 "BAT54S" V 1975 4175 50  0000 L CNN
F 2 "Package_TO_SOT_SMD:SOT-23_Handsoldering" H 2100 4225 50  0001 L CNN
F 3 "https://www.diodes.com/assets/Datasheets/ds11005.pdf" H 1905 4100 50  0001 C CNN
F 4 "" H 2025 4100 50  0001 C CNN "Part"
F 5 " 757-TBAT54SLM " H 2025 4100 50  0001 C CNN "PartNo"
F 6 "Mouser" H 2025 4100 50  0001 C CNN "Supplier"
	1    2025 4100
	0    -1   -1   0   
$EndComp
$Comp
L Device:R_Small R?
U 1 1
P 1375 3500
AR Path="/5E903BF9/611CEBB2" Ref="R?"  Part="1" 
AR Path="/5E9B0066/611CEBB2" Ref="R24"  Part="1" 
F 0 "R24" V 1450 3500 50  0000 C CNN
F 1 "5.6k" V 1300 3500 50  0000 C CNN
F 2 "Resistor_SMD:R_0603_1608Metric_Pad1.05x0.95mm_HandSolder" H 1375 3500 50  0001 C CNN
F 3 "~" H 1375 3500 50  0001 C CNN
F 4 "" H 1375 3500 50  0001 C CNN "Part"
F 5 "594-MCT06030C5601FP5 " H 1375 3500 50  0001 C CNN "PartNo"
F 6 "Mouser" H 1375 3500 50  0001 C CNN "Supplier"
	1    1375 3500
	0    -1   1    0   
$EndComp
Wire Wire Line
	2225 4100 2225 3500
Wire Wire Line
	2225 3500 1625 3500
Wire Wire Line
	2025 4400 2025 4450
Wire Wire Line
	1475 3500 1625 3500
Connection ~ 1625 3500
Wire Wire Line
	1625 3950 1625 4450
Wire Wire Line
	1625 4450 2025 4450
Wire Wire Line
	1625 3500 1625 3750
$Comp
L Device:R_Small R?
U 1 1
P 1625 3850
AR Path="/5E903BF9/611CEBC8" Ref="R?"  Part="1" 
AR Path="/5E9B0066/611CEBC8" Ref="R39"  Part="1" 
F 0 "R39" H 1500 3800 50  0000 C CNN
F 1 "2k" H 1525 3875 50  0000 C CNN
F 2 "Resistor_SMD:R_0603_1608Metric_Pad1.05x0.95mm_HandSolder" H 1625 3850 50  0001 C CNN
F 3 "~" H 1625 3850 50  0001 C CNN
F 4 "Mouser" H 1625 3850 50  0001 C CNN "Supplier"
F 5 "594-MCT06030C2001FP5 " H 1625 3850 50  0001 C CNN "PartNo"
	1    1625 3850
	1    0    0    1   
$EndComp
Wire Wire Line
	3900 1725 2675 1725
Wire Wire Line
	3900 1725 3900 3350
Connection ~ 2675 1725
Wire Wire Line
	4050 1625 3250 1625
Wire Wire Line
	3250 1625 3250 900 
Wire Wire Line
	3250 900  1025 900 
Wire Wire Line
	4050 1625 4050 3050
Wire Wire Line
	5150 2900 3750 2900
Wire Wire Line
	3750 2900 3750 1825
Wire Wire Line
	3750 1825 2525 1825
Wire Wire Line
	875  2425 1225 2425
Wire Wire Line
	1225 2425 1225 2500
$Comp
L power:+3.3V #PWR0114
U 1 1
P 2025 3800
F 0 "#PWR0114" H 2025 3650 50  0001 C CNN
F 1 "+3.3V" H 2040 3973 50  0000 C CNN
F 2 "" H 2025 3800 50  0001 C CNN
F 3 "" H 2025 3800 50  0001 C CNN
	1    2025 3800
	-1   0    0    -1  
$EndComp
$Comp
L power:GND #PWR0115
U 1 1
P 2025 4450
F 0 "#PWR0115" H 2025 4200 50  0001 C CNN
F 1 "GND" H 2030 4277 50  0000 C CNN
F 2 "" H 2025 4450 50  0001 C CNN
F 3 "" H 2025 4450 50  0001 C CNN
	1    2025 4450
	-1   0    0    -1  
$EndComp
Connection ~ 2025 4450
Wire Wire Line
	3475 2700 3475 4100
Wire Wire Line
	3475 4100 5150 4100
Wire Wire Line
	1525 2700 1625 2700
Connection ~ 1625 2700
Wire Wire Line
	1625 2700 3475 2700
Wire Wire Line
	2225 3500 3325 3500
Wire Wire Line
	3325 3500 3325 4250
Wire Wire Line
	3325 4250 5150 4250
Connection ~ 2225 3500
Text HLabel 975  3500 0    50   Input ~ 0
Button
Wire Wire Line
	975  3500 1275 3500
Wire Notes Line
	550  2350 550  4675
Wire Notes Line
	550  4675 2750 4675
Wire Notes Line
	2750 4675 2750 2350
Wire Notes Line
	2750 2350 550  2350
Text Notes 2725 2450 2    50   ~ 0
Operator Controls\n
$Comp
L agccs-ctrl22:12V_buffered #PWR0120
U 1 1
P 1000 5300
F 0 "#PWR0120" H 1000 5150 50  0001 C CNN
F 1 "12V_buffered" H 1075 5450 50  0000 C CNN
F 2 "" H 1000 5300 50  0001 C CNN
F 3 "" H 1000 5300 50  0001 C CNN
	1    1000 5300
	1    0    0    -1  
$EndComp
Wire Wire Line
	5625 925  6025 925 
Wire Wire Line
	5625 1125 6400 1125
Wire Wire Line
	5625 1325 6500 1325
Wire Wire Line
	6500 1500 6500 1325
Connection ~ 6500 1325
Wire Wire Line
	6500 1325 6575 1325
Wire Wire Line
	6300 1700 6300 925 
Wire Wire Line
	6225 925  6300 925 
Connection ~ 6300 925 
Wire Wire Line
	6300 925  7375 925 
Wire Wire Line
	6400 1600 6400 1125
Connection ~ 6400 1125
Wire Wire Line
	6400 1125 6575 1125
$EndSCHEMATC
